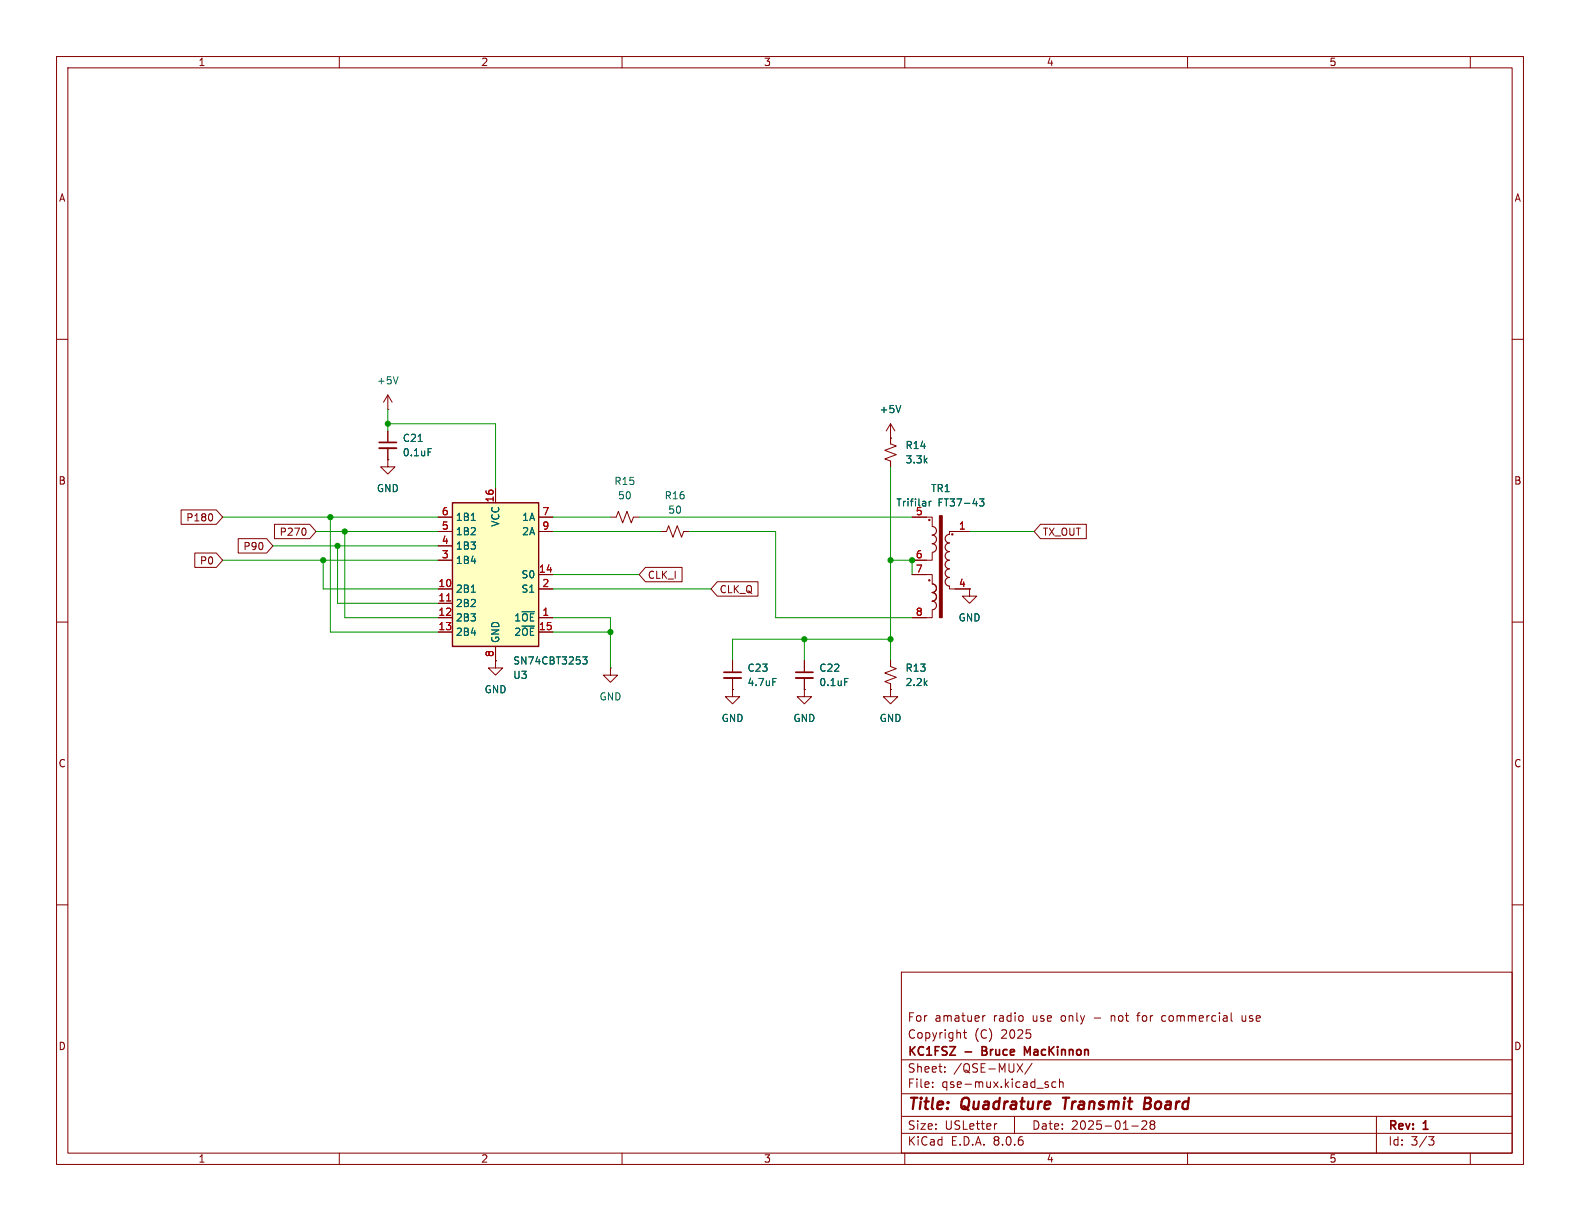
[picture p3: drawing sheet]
<svg xmlns="http://www.w3.org/2000/svg" width="279mm" height="216mm" viewBox="0 0 279 216" stroke-linecap="round" stroke-linejoin="round" font-family="sans-serif">
<g fill="none" stroke="#840000" stroke-width=".18">
<path d="M10 10h259.4v195.9h-259.4zM12 12h255.4v191.9h-255.4zM60 10v2M110 10v2M160 10v2M210 10v2M260 10v2M10 60h2M267.4 60h2M68.6 72.4h.1M68.6 69.9v2.5M68.6 76.2v2"/>
<path d="M68.6 79.2v2.1M68.6 69.9l-.8 1.2M68.6 69.9l.7 1.2M157.5 74.9v3.6l1 .4-2 .7 2 .8-2 .8 1 .3v1.1M157.5 77.5h.1M157.5 74.9l-.8 1.3M157.5 74.9l.7 1.3M68.6 81.3v1.3h1.2l-1.2 1.2-1.3-1.2h1.3M68.6 81.3h.1M107.9 91.4h1.1l.3-1 .8 2.1 .8-2.1 .7 2.1 .4-1.1h1M116.8 94h1.1l.3-1 .8 2 .8-2 .7 2 .4-1h1M161.3 91.4h3.5v1.6"/>
<path d="M164.8 97.8v1.3h-3.5M171.4 94h-3.5v.5M10 110h2M87.6 116.8v1.3h1.3l-1.3 1.3-1.2-1.3h1.2M87.6 116.8h.1M107.9 118.1v1.3h1.3l-1.3 1.3-1.2-1.3h1.2M107.9 118.1h.1M129.5 116.8v2.1M129.5 119.9v2M142.2 116.8v2.1M142.2 119.9v2M157.5 116.8v1.1l1 .3-2 .8 2 .8-2 .7 1 .4v1"/>
<path d="M161.3 101.6h3.5v1.5M164.8 108v1.2h-3.5M167.9 103.6v.5h3.5M171.4 104.1v1.3h1.3l-1.3 1.3-1.2-1.3h1.2M171.4 104.1h.1M267.4 110h2M129.5 121.9v1.3h1.3l-1.3 1.3-1.2-1.3h1.2M129.5 121.9h.1M142.2 121.9v1.3h1.3l-1.3 1.3-1.2-1.3h1.2M142.2 121.9h.1M157.5 121.9v1.3h1.2l-1.2 1.3-1.3-1.3h1.3M157.5 121.9h.1"/>
<path d="M10 160h2M267.4 160h2M159.4 171.9h108v32h-108zM173.8 179.6v1M174.2 179.6l-.3 .1-.1 .2M201 179.6h.6M205.7 179.6l-.3 .3v.4l.3 .3M217.7 179.1v1.3l.2 .2M219.6 179.6v.8l.1 .1 .4 .1M159.4 197.4h108M159.4 193.4h108M159.4 187.4h108"/>
<path d="M164.9 192.1v.2M164.9 191.4v.1M167.1 189.4v.2M167.1 188.7v.1M170.4 182.6h.5M170.6 182.1v1.3l.3 .2M176.3 198.7l-.3 .1M179.4 197.4v3M179.9 188.1l1 1.5M180.9 188.1l-1 1.5M182.5 188l-1.3 1.9M184.9 191.7l.5 .2v.1v.2l-.5 .1"/>
<path d="M184.9 191.4h.5M186.7 191.4l-.4-.1-.3 .3v.4l.1 .2h.6M187.4 191.4l.2-.1 .3 .1 .1 .9M187.4 190.8v1.5M200.1 199.1h1.2M201.9 198.3l.6-.1 .2 .1 .1 .3-.9 1.1h.9M203.6 198.8l-.2-.3 .2-.3 .5 .1 .1 .2-.3 .3M203.6 198.8l-.2 .3v.3l.2 .3 .5-.1 .1-.2-.1-.4-.2-.2M203.6 198.8h.3M243.4 197.4v6.5M60 203.9v2M110 203.9v2"/>
<path d="M159.4 200.4h108M160 203.9v2M210 203.9v2M252.6 201h1l-.5 .6 .4 .1 .1 .5-.3 .3h-.4M260 203.9v2"/>
<circle cx="164.3" cy="91.9" r=".13"/>
<circle cx="168.4" cy="94.5" r=".13"/>
<circle cx="164.3" cy="102.6" r=".13"/>
</g>
<path d="M187.9 194.1h1.2M188.5 194.1l-.2 2M202.4 195.1h.7M203.1 195.1l.2 .1M203.2 194.1h-.7l-.2 2 .9-.1M203.3 195l-.2 .1" fill="none" stroke="#840000" stroke-width=".4"/>
<path d="M67.1 78.2h3M128 118.9h3.1M140.7 118.9h3.1M173.7 185.8h.5M174.2 185.1h-.5v1.5h.5M182.2 185.1l-.5 1-.5-1v1.5" fill="none" stroke="#840000" stroke-width=".3"/>
<path d="M67.1 79.2h3M128 119.9h3.1M140.7 119.9h3.1" fill="none" stroke="#840000" stroke-width=".33"/>
<path d="M70.4 66.6l-.4 1.3M74 78.1h.7M75.7 79.3h.6M159.3 71.7l-.4 1.3M164.3 88.6v.9M164.7 88.6l-.4 .3M173.2 88.2h.8l-.4 .5 .3 .1v.6l-.2 .1-.5-.1M136.7 120h.6M149.4 120h.6" fill="none" stroke="#006464" stroke-width=".18"/>
<path d="M164.8 93.1a.76 .76 0 0 1 .8 .8 .76 .76 0 0 1-.8 .7 .76 .76 0 0 1 .8 .8 .76 .76 0 0 1-.8 .7 .76 .76 0 0 1 .8 .8 .76 .76 0 0 1-.8 .8M167.9 94.5a.76 .76 0 0 0-.8 .7 .76 .76 0 0 0 .8 .8 .77 .77 0 0 0-.8 .8 .77 .77 0 0 0 .8 .7 .76 .76 0 0 0-.8 .8 .76 .76 0 0 0 .8 .8 .77 .77 0 0 0-.8 .7 .77 .77 0 0 0 .8 .8 .76 .76 0 0 0-.8 .7 .76 .76 0 0 0 .8 .8 .76 .76 0 0 0-.8 .8 .76 .76 0 0 0 .8 .7M164.8 106.3a.76 .76 0 0 1 .8 .8 .76 .76 0 0 1-.8 .7M164.8 103.3a.76 .76 0 0 1 .8 .7 .76 .76 0 0 1-.8 .8 .77 .77 0 0 1 .8 .7 .77 .77 0 0 1-.8 .8" fill="none" stroke="#840000" stroke-width=".2"/>
<path d="M166.1 91.2h.5v18h-.5z" fill="#840000" stroke="#840000" stroke-width=".18"/>
<path d="M80 88.9h15.2v25.4h-15.2z" fill="#ffffc2"/>
<path d="M80 88.9h15.2v25.4h-15.2z" fill="none" stroke="#840000" stroke-width=".25"/>
<g fill="none" stroke="#840000" stroke-width=".18">
<path d="M68.6 76.2v2M68.6 79.2v2.1M157.5 77.5h.1M157.5 77.5v1M32 90.2h6.3l1.1 1.2-1.1 1.3h-6.3zM34.4 97.8h3.9l1.1 1.3-1.1 1.2h-3.9zM37.5 91l.1 .3-.1 .7M42.1 95.2h5l1.2 1.3-1.2 1.3h-5zM48.5 92.7h6.3l1.1 1.3-1.1 1.3h-6.3zM54 93.5l.1 .4-.1 .6M68.6 81.3h.1M77.5 99.1h2.5"/>
<path d="M77.5 96.5h2.5M77.5 94h2.5M77.5 91.4h2.5M87.6 86.4v2.5M95.2 94h2.6M95.2 91.4h2.6M157.5 81.5v1.1M161.3 99.1h2.5M161.3 91.4h2.5M168.9 94h2.5M184 92.7h8.1v2.6h-8.1l-1.1-1.3zM77.5 109.2h2.5"/>
<path d="M77.5 104.1h2.5M77.5 106.7h2.5M77.5 111.8h2.5M80 114.3h.1M87.6 116.8h.1M87.6 114.3v2.5M95.2 109.2h2.6M95.2 104.1h2.6M95.2 111.8h2.6M95.2 101.6h2.6M114.1 100.3h6.5v2.6h-6.5l-1.1-1.3zM126.8 102.9h7.2v2.5h-7.2l-1.1-1.3z"/>
<path d="M129.5 116.8v2.1M129.5 119.9v2M142.2 116.8v2.1M142.2 119.9v2M157.5 116.8v1.1M161.3 109.2h2.5M161.3 101.6h2.5M168.9 104.1h2.5M171.4 104.1h.1M129.5 121.9h.1M142.2 121.9h.1M157.5 121.9h.1"/>
<path d="M157.5 120.9v1"/>
</g>
<path d="M74 78.1h.7M75.7 79.3h.6M159.3 71.7l-.4 1.3M83.3 92h.8M164.3 88.6v.9M164.7 88.6l-.4 .3M173.2 88.2h.8l-.4 .5 .3 .1v.6l-.2 .1-.5-.1M83.3 104.7h.8M103 116.1h.8l-.4 .5 .4 .2v.5l-.2 .1h-.5M136.7 120h.6M149.4 120h.6" fill="none" stroke="#006464" stroke-width=".18"/>
<path d="M79 106.3h.7" fill="none" stroke="#a90000" stroke-width=".18"/>
<g fill="none" stroke="#009600" stroke-width=".18">
<path d="M68.6 72.4v3.8M68.6 74.9h19v11.5M39.4 91.4h38.1M39.4 99.1h38.1M48.3 96.5h29.2M55.9 94h21.6M57.1 99.1v5h20.4M58.4 91.4v20.4h19.1M59.7 96.5v10.2h17.8M61 94v15.2h16.5M97.8 94h19M97.8 91.4h10.1"/>
<path d="M113 91.4h48.3M121.9 94h15.3v15.2h24.1M157.5 82.6v34.2M157.5 99.1h3.8v2.5M171.4 94h11.5M97.8 109.2h10.1v8.9M97.8 104.1h27.9M97.8 111.8h10.1M97.8 101.6h15.2M142.2 113v3.8M157.5 113h-28v3.8"/>
</g>
<g fill="#009600" stroke="#009600" stroke-width=".18">
<circle cx="157.5" cy="99.1" r=".46"/>
<circle cx="161.3" cy="99.1" r=".46"/>
<circle cx="107.9" cy="111.8" r=".46"/>
<circle cx="142.2" cy="113" r=".46"/>
<circle cx="157.5" cy="113" r=".46"/>
<circle cx="58.4" cy="91.4" r=".46"/>
<circle cx="61" cy="94" r=".46"/>
<circle cx="59.7" cy="96.5" r=".46"/>
<circle cx="57.1" cy="99.1" r=".46"/>
<circle cx="68.6" cy="74.9" r=".46"/>
</g>
<g font-size="2.8" fill="#840000">
<text x="160.4" y="196.8">Title:</text>
<text x="170.1" y="196.8">Quadrature</text>
<text x="188.9" y="196.8">Transmit</text>
<text x="203.9" y="196.8">Board</text>
</g>
<g font-size="2.1" fill="#840000">
<text x="160.4" y="183.9">Copyright</text>
<text x="160.4" y="180.9">For</text>
<text x="165.3" y="180.9">amatuer</text>
<text x="172.3" y="183.9">(C)</text>
<text x="175.7" y="180.9">radio</text>
<text x="177.1" y="183.9">2025</text>
<text x="182.7" y="180.9">use</text>
<text x="187.9" y="180.9">only</text>
<text x="193.8" y="180.9">-</text>
<text x="197" y="180.9">not</text>
<text x="201.9" y="180.9">for</text>
<text x="206.3" y="180.9">commercial</text>
<text x="220.6" y="180.9">use</text>
<text x="160.4" y="189.9">Sheet:</text>
<text x="160.4" y="187.1">KC1FSZ</text>
<text x="168.6" y="189.9">/QSE-MUX/</text>
<text x="170.7" y="187.1">-</text>
<text x="174.3" y="187.1">Bruce</text>
<text x="182.4" y="187.1">MacKinnon</text>
<text x="160.4" y="192.6">File:</text>
<text x="166.5" y="192.6">qse-mux.kicad_sch</text>
<text x="160.4" y="202.8">KiCad</text>
<text x="160.4" y="200">Size:</text>
<text x="167.1" y="200">USLetter</text>
<text x="168.1" y="202.8">E.D.A.</text>
<text x="175.7" y="202.8">8.0.6</text>
<text x="182.4" y="200">Date:</text>
<text x="189.4" y="200">2025-01-28</text>
<text x="245.4" y="200.2">Rev:</text>
<text x="245.4" y="202.8">Id:</text>
<text x="249.5" y="202.8">3/3</text>
<text x="251.8" y="200.2">1</text>
</g>
<g font-size="1.8" fill="#840000">
<text x="35" y="11.9">1</text>
<text x="85" y="11.9">2</text>
<text x="135" y="11.9">3</text>
<text x="185" y="11.9">4</text>
<text x="235" y="11.9">5</text>
<text x="10.3" y="35.9">A</text>
<text x="267.7" y="35.9">A</text>
<text x="10.3" y="85.9">B</text>
<text x="267.7" y="85.9">B</text>
<text x="32.8" y="92.4">P180</text>
<text x="49.3" y="94.9">P270</text>
<text x="184.3" y="94.9">TX_OUT</text>
<text x="35.3" y="100">P0</text>
<text x="42.9" y="97.5">P90</text>
<text x="114.5" y="102.6">CLK_I</text>
<text x="127.2" y="105.1">CLK_Q</text>
<text x="10.3" y="135.9">C</text>
<text x="267.7" y="135.9">C</text>
<text x="10.3" y="185.9">D</text>
<text x="267.7" y="185.9">D</text>
<text x="35" y="205.8">1</text>
<text x="85" y="205.8">2</text>
<text x="135" y="205.8">3</text>
<text x="185" y="205.8">4</text>
<text x="235" y="205.8">5</text>
</g>
<g font-size="1.8" fill="#006464">
<text x="66.5" y="68.2">+5V</text>
<text x="155.4" y="73.3">+5V</text>
<text x="71.1" y="78.3">C21</text>
<text x="71.1" y="80.9">0.1uF</text>
<text x="160" y="82.1">3.3k</text>
<text x="160" y="79.6">R14</text>
<text x="66.5" y="87.2">GND</text>
<text x="108.5" y="86">R15</text>
<text x="109.2" y="88.5">50</text>
<text x="117.4" y="88.5">R16</text>
<text x="158.4" y="89.8">Trifilar</text>
<text x="164.5" y="87.2">TR1</text>
<text x="165.9" y="89.8">FT37-43</text>
<text x="80.5" y="94.8">1B2</text>
<text x="80.5" y="92.3">1B1</text>
<text x="88.5" y="93.2" transform="rotate(-90 88.5 93.2)">VCC</text>
<text x="92.2" y="92.3">1A</text>
<text x="92.2" y="94.8">2A</text>
<text x="118.1" y="91">50</text>
<text x="80.5" y="99.9">1B4</text>
<text x="80.5" y="97.4">1B3</text>
<text x="80.5" y="105">2B1</text>
<text x="80.5" y="107.5">2B2</text>
<text x="92.1" y="102.5">S0</text>
<text x="92.1" y="105">S1</text>
<text x="80.5" y="110.1">2B3</text>
<text x="80.5" y="112.6">2B4</text>
<text x="88.5" y="113.8" transform="rotate(-90 88.5 113.8)">GND</text>
<text x="90.8" y="110.1">1~{OE}</text>
<text x="90.8" y="112.6">2~{OE}</text>
<text x="169.4" y="110.1">GND</text>
<text x="90.7" y="117.7">SN74CBT3253</text>
<text x="132.1" y="119">C23</text>
<text x="144.8" y="119">C22</text>
<text x="160" y="119">R13</text>
<text x="85.6" y="122.8">GND</text>
<text x="90.7" y="120.2">U3</text>
<text x="105.9" y="124.1">GND</text>
<text x="132.1" y="121.5">4.7uF</text>
<text x="144.8" y="121.5">0.1uF</text>
<text x="160" y="121.5">2.2k</text>
<text x="127.5" y="127.9">GND</text>
<text x="140.2" y="127.9">GND</text>
<text x="155.4" y="127.9">GND</text>
</g>
<g font-size="1.8" fill="#a90000">
<text x="87.4" y="88.9" transform="rotate(-90 87.4 88.9)">16</text>
<text x="78" y="93.7">5</text>
<text x="78" y="91.2">6</text>
<text x="95.8" y="91.2">7</text>
<text x="95.8" y="93.7">9</text>
<text x="161.9" y="91.2">5</text>
<text x="169.5" y="93.7">1</text>
<text x="78" y="98.8">3</text>
<text x="78" y="96.3">4</text>
<text x="95.2" y="101.3">14</text>
<text x="161.9" y="98.8">6</text>
<text x="161.9" y="101.3">7</text>
<text x="77.4" y="103.9">10</text>
<text x="77.4" y="106.4">11</text>
<text x="95.8" y="103.9">2</text>
<text x="169.5" y="103.9">4</text>
<text x="77.4" y="109">12</text>
<text x="77.4" y="111.5">13</text>
<text x="95.2" y="111.5">15</text>
<text x="95.8" y="109">1</text>
<text x="161.9" y="109">8</text>
<text x="87.4" y="116.3" transform="rotate(-90 87.4 116.3)">8</text>
</g>
</svg>
